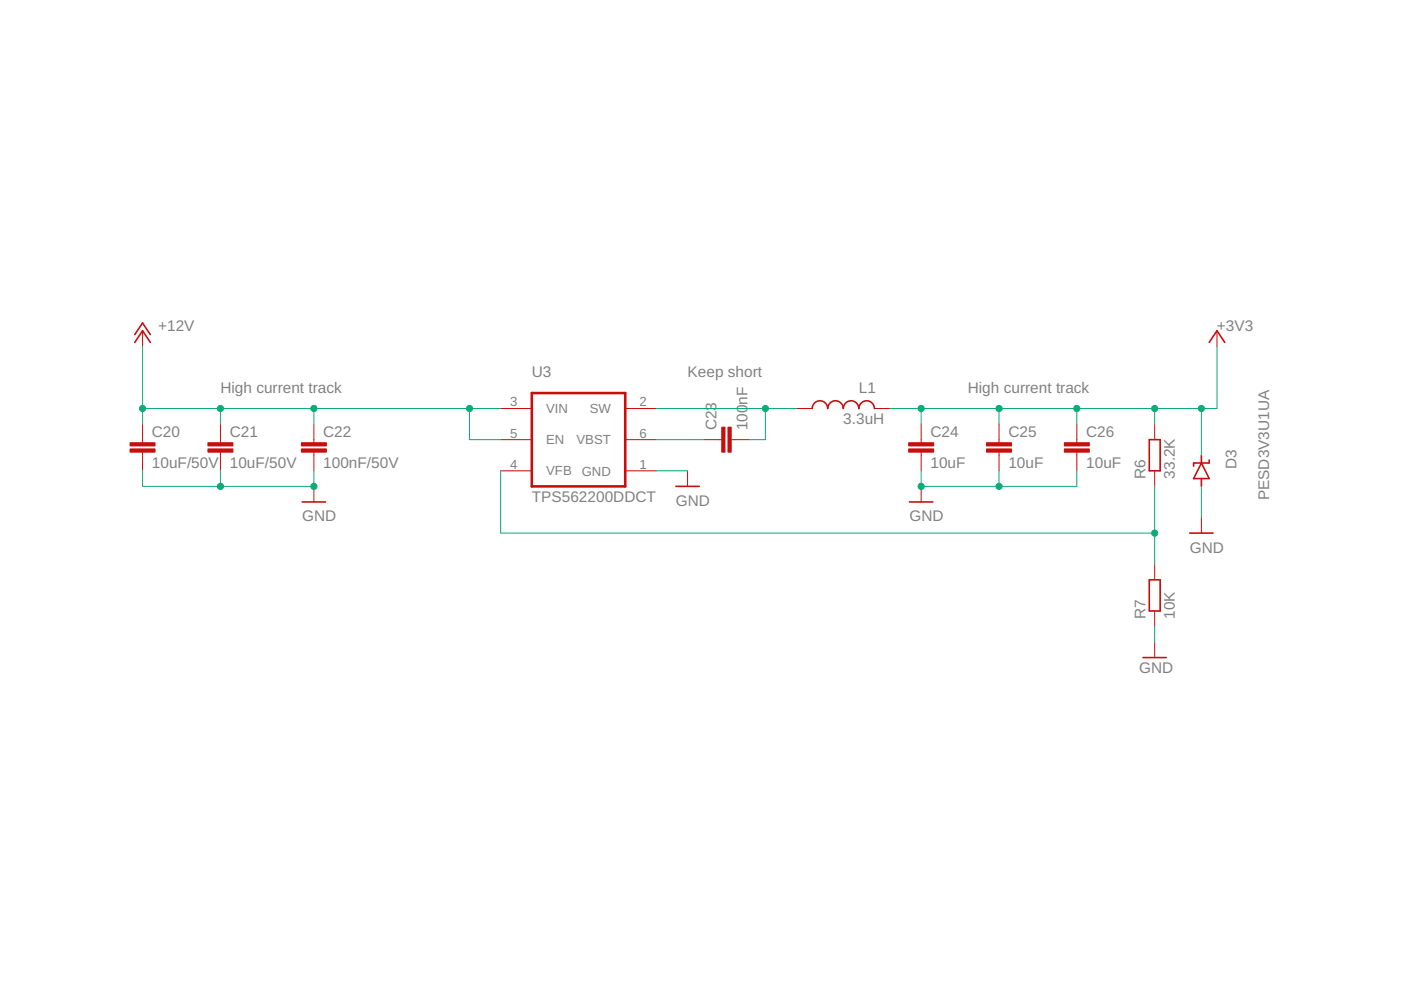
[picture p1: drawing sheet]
<svg xmlns="http://www.w3.org/2000/svg" width="297mm" height="210mm" viewBox="0 0 297 210" stroke-linecap="round" stroke-linejoin="round" font-family="sans-serif">
<path d="M112.8 83.3h19.8v19.8h-19.8z" fill="none" stroke="#c90d0c" stroke-width=".55"/>
<g fill="none" stroke="#c90d0c" stroke-width=".21">
<path d="M30.2 70.1v3.3M258 70.1v3.3M30.2 89.9v4M30.2 95.9v3.9M46.7 89.9v4M46.7 95.9v3.9M66.5 89.9v4M66.5 95.9v3.9M106.2 93.2h6.6M106.2 99.8h6.6M106.2 86.6h6.6M132.6 93.2h6.6"/>
<path d="M132.6 99.8h6.6M132.6 86.6h6.6M145.8 99.8v3.3M149.1 93.2h3.9M155 93.2h4M168.9 86.6h3.3M185.4 86.6h3.3M195.3 89.9v4M195.3 95.9v3.9M211.8 89.9v4M211.8 95.9v3.9M228.3 89.9v4"/>
<path d="M228.3 95.9v3.9M244.8 89.9v3.3M244.8 99.8v3.3M66.5 103.1v3.3M195.3 103.1v3.3M244.8 119.6v3.3M254.7 109.7v3.3M244.8 129.5v3.3M244.8 136.1v3.3"/>
</g>
<g fill="#c90d0c" stroke="#c90d0c" stroke-width=".21">
<path d="M154.3 90.6h.7v5.3h-.7z"/>
<path d="M153 90.6h.7v5.3h-.7z"/>
<path d="M63.9 95.2h5.3v.7h-5.3z"/>
<path d="M63.9 93.9h5.3v.7h-5.3z"/>
<path d="M44.1 95.2h5.3v.7h-5.3z"/>
<path d="M44.1 93.9h5.3v.7h-5.3z"/>
<path d="M27.6 95.2h5.3v.7h-5.3z"/>
<path d="M27.6 93.9h5.3v.7h-5.3z"/>
<path d="M192.7 95.2h5.3v.7h-5.3z"/>
<path d="M192.7 93.9h5.3v.7h-5.3z"/>
<path d="M209.2 95.2h5.3v.7h-5.3z"/>
<path d="M209.2 93.9h5.3v.7h-5.3z"/>
<path d="M225.7 95.2h5.2v.7h-5.2z"/>
<path d="M225.7 93.9h5.2v.7h-5.2z"/>
</g>
<g fill="none" stroke="#c90d0c" stroke-width=".34">
<path d="M28.6 72.6l1.6-2.5 1.7 2.5M28.6 71l1.6-2.5 1.7 2.5M256.4 72.6l1.6-2.5 1.7 2.5M172.2 86.6a1.65 1.65 0 0 1 1.6-1.6 1.65 1.65 0 0 1 1.7 1.6 1.65 1.65 0 0 1 1.6-1.6 1.65 1.65 0 0 1 1.7 1.6 1.65 1.65 0 0 1 1.6-1.6 1.65 1.65 0 0 1 1.7 1.6 1.65 1.65 0 0 1 1.6-1.6 1.65 1.65 0 0 1 1.7 1.6M243.7 93.2h2.3v6.6h-2.3zM254.7 98.2l1.7 3.3h-3.3zM254.7 96.5v1.7M256.4 97.5v.7h-3.3v.6M64.1 106.4h4.9M143.3 103.1h5M192.8 106.4h5M252.2 113h5"/>
<path d="M254.7 101.5v1.6M242.3 139.4h5M243.7 122.9h2.3v6.6h-2.3z"/>
</g>
<g fill="none" stroke="#0dab76" stroke-width=".21">
<path d="M30.2 73.4v16.5M258 73.4v13.2h-69.3M30.2 99.8v3.3h36.3v-3.3M30.2 86.6h76M46.7 86.6v3.3M46.7 99.8v3.3M66.5 86.6v3.3M99.5 86.6v6.6h6.7M106.2 99.8v13.2h138.6M139.2 99.8h6.6M139.2 86.6h29.7M139.2 93.2h9.9"/>
<path d="M162.3 86.6v6.6h-3.3M195.3 86.6v3.3M195.3 99.8v3.3h33v-3.3M211.8 86.6v3.3M211.8 99.8v3.3M228.3 86.6v3.3M244.8 86.6v3.3M254.7 86.6v9.9M244.8 103.1v16.5M254.7 103.1v6.6M244.8 132.8v3.3"/>
</g>
<g fill="#0dab76" stroke="#0dab76" stroke-width=".21">
<circle cx="195.3" cy="103.1" r=".66"/>
<circle cx="211.8" cy="103.1" r=".66"/>
<circle cx="66.5" cy="103.1" r=".66"/>
<circle cx="46.7" cy="103.1" r=".66"/>
<circle cx="228.3" cy="86.6" r=".66"/>
<circle cx="211.8" cy="86.6" r=".66"/>
<circle cx="195.3" cy="86.6" r=".66"/>
<circle cx="244.8" cy="86.6" r=".66"/>
<circle cx="254.7" cy="86.6" r=".66"/>
<circle cx="162.3" cy="86.6" r=".66"/>
<circle cx="244.8" cy="113" r=".66"/>
<circle cx="46.7" cy="86.6" r=".66"/>
<circle cx="99.5" cy="86.6" r=".66"/>
<circle cx="30.2" cy="86.6" r=".66"/>
<circle cx="66.5" cy="86.6" r=".66"/>
</g>
<g font-size="3.3" fill="#808080">
<text x="33.5" y="70.1">+12V</text>
<text x="258" y="70.1">+3V3</text>
<text x="46.7" y="83.3">High current track</text>
<text x="112.8" y="80">U3</text>
<text x="145.8" y="80">Keep short</text>
<text x="182.1" y="83.3">L1</text>
<text x="205.2" y="83.3">High current track</text>
<text x="158.5" y="85.8" transform="rotate(-90 158.5 85.8)">nF</text>
<text x="178.8" y="89.9">3.3uH</text>
<text x="32.2" y="92.7">C20</text>
<text x="48.7" y="92.7">C21</text>
<text x="68.5" y="92.7">C22</text>
<text x="151.9" y="91.2" transform="rotate(-90 151.9 91.2)">C23</text>
<text x="158.5" y="91.2" transform="rotate(-90 158.5 91.2)">100</text>
<text x="197.3" y="92.7">C24</text>
<text x="213.8" y="92.7">C25</text>
<text x="230.3" y="92.7">C26</text>
<text x="32.2" y="99.3">10uF/50V</text>
<text x="48.7" y="99.3">10uF/50V</text>
<text x="68.5" y="99.3">100nF/50V</text>
<text x="197.3" y="99.3">10uF</text>
<text x="213.8" y="99.3">10uF</text>
<text x="230.3" y="99.3">10uF</text>
<text x="242.9" y="101.5" transform="rotate(-90 242.9 101.5)">R6</text>
<text x="249.1" y="101.5" transform="rotate(-90 249.1 101.5)">33.2K</text>
<text x="262.2" y="99.5" transform="rotate(-90 262.2 99.5)">D3</text>
<text x="112.8" y="106.4">TPS562200DDCT</text>
<text x="143.3" y="107.3">GND</text>
<text x="269.1" y="106.1" transform="rotate(-90 269.1 106.1)">PESD3V3U1UA</text>
<text x="64.1" y="110.6">GND</text>
<text x="192.8" y="110.6">GND</text>
<text x="252.2" y="117.2">GND</text>
<text x="242.9" y="131.2" transform="rotate(-90 242.9 131.2)">R7</text>
<text x="249.1" y="131.2" transform="rotate(-90 249.1 131.2)">10K</text>
<text x="241.5" y="142.7">GND</text>
</g>
<g font-size="2.8" fill="#808080">
<text x="108.2" y="86.2">3</text>
<text x="115.8" y="87.6">VIN</text>
<text x="125" y="87.6">SW</text>
<text x="135.6" y="86.2">2</text>
<text x="108.2" y="92.8">5</text>
<text x="115.8" y="94.2">EN</text>
<text x="122.2" y="94.2">VBST</text>
<text x="135.6" y="92.8">6</text>
<text x="108.2" y="99.4">4</text>
<text x="115.8" y="100.8">VFB</text>
<text x="123.3" y="100.8">GND</text>
<text x="135.6" y="99.4">1</text>
</g>
</svg>
